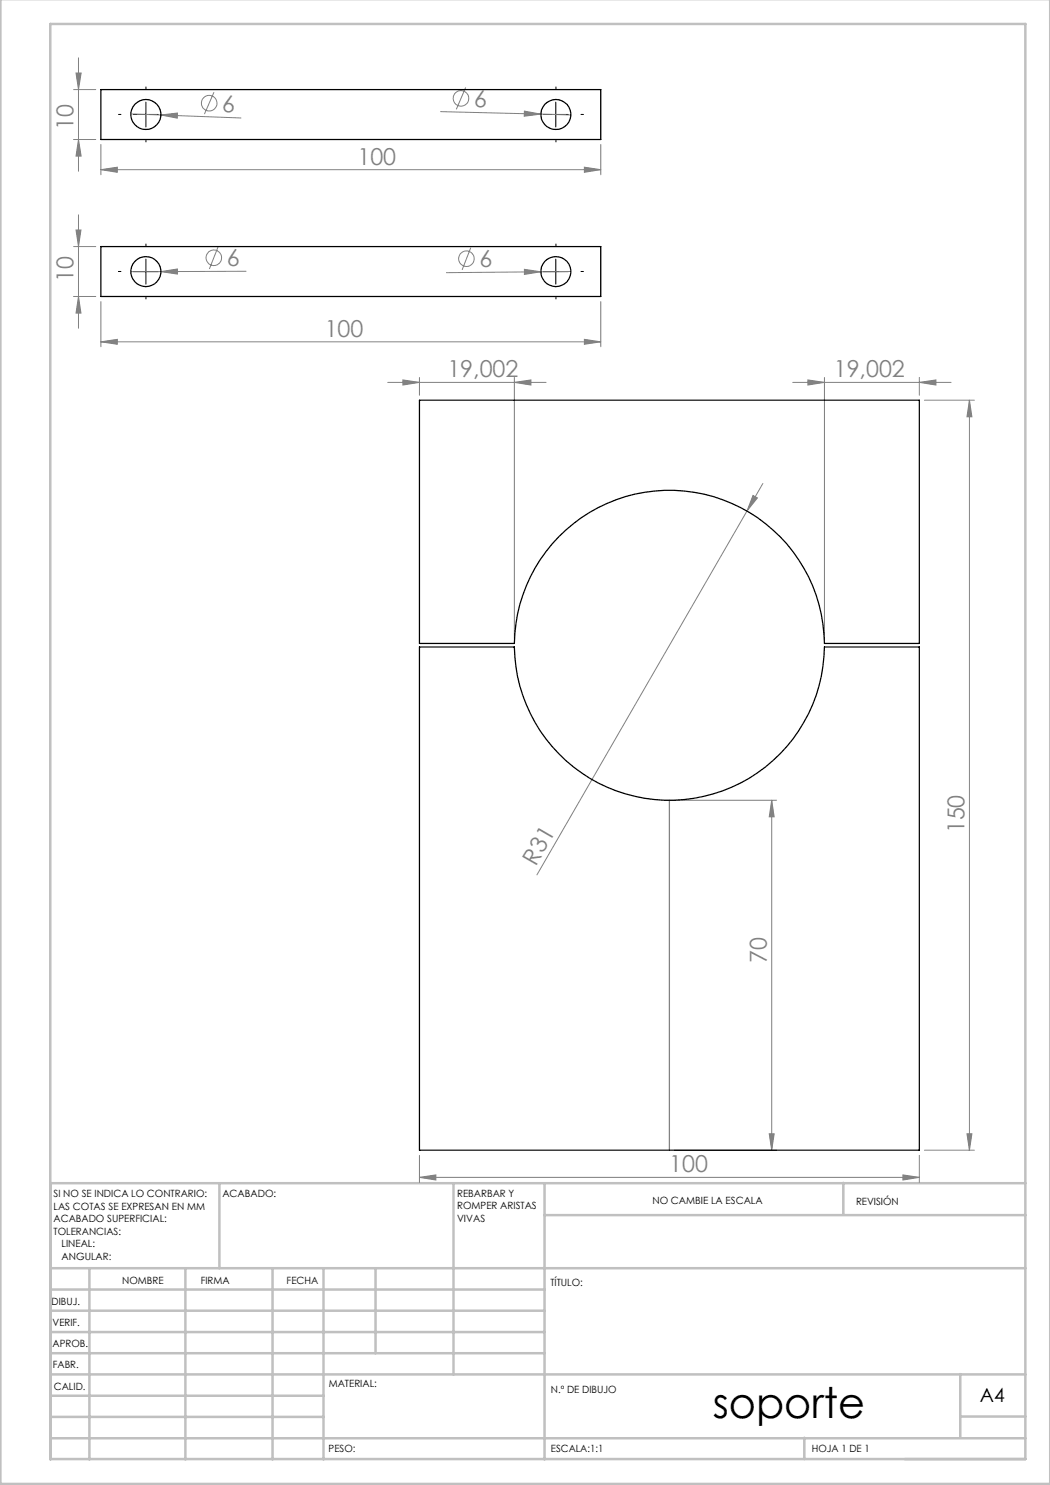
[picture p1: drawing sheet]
<svg xmlns="http://www.w3.org/2000/svg" width="210mm" height="297mm" viewBox="0 0 210 297" stroke-linecap="round" stroke-linejoin="round" font-family="sans-serif">
<g fill="none" stroke="#808080" stroke-width=".2">
<path d="M14.7 17.9h4.5M15.2 14.6h1l-.5 3.3zM15.7 11.6v22.7M42.8 18.4l-1.9 4.4M93.1 17.5l-1.8 4.4M14.7 27.9h4.5M15.7 27.9l.5 3.3h-1zM20.2 33.9l3.3-.5v1.1zM20.2 28.9v6.1M20.2 33.9h100M26.2 22.8l22 .8M32.2 23l3.3-.4v1z"/>
<path d="M88.1 22.3l20.1 .5M104.9 22.2l3.3 .6-3.4 .4zM108.2 22.8l6 .2M116.9 33.4l3.3 .5-3.3 .6zM120.2 28.9v6.1M14.7 59.3h4.5M14.7 49.3h4.5M15.2 46h1l-.5 3.3zM15.7 43v22.6M15.7 59.3l.5 3.3h-1zM26.2 54.3h6M32.2 54.3l3.3-.5v1z"/>
<path d="M43.6 49.3l-1.7 4.5M49.2 54.3h-17M94.2 49.5l-1.8 4.5M104.9 53.9l3.3 .5-3.3 .5zM108.2 54.4l-18.9 .1M114.2 54.3l-6 .1M20.2 68.4l3.3-.5v1zM20.2 60.3v9.1M20.2 68.4h100M77.5 76.5h31.7M80.6 76l3.3 .5-3.3 .5zM83.9 75.5v3.6"/>
<path d="M102.9 76.5l3.3-.5v1zM102.9 75.5v52.2M116.9 67.9l3.3 .5-3.3 .5zM120.2 60.3v9.1M158.5 76.5h31.7M161.6 76l3.3 .5-3.3 .5zM164.9 75.5v52.2M183.9 76.5l3.3-.5v1zM183.9 75.5v3.6M150.6 99.1l.9 .5-2.1 2.6zM152.6 96.7l-3.2 5.5M184.9 80h10"/>
<path d="M193.9 80l.5 3.4h-1zM193.9 80v150M149.4 102.2l-42 72.8M134.9 160.1h20.4M154.3 160.1v69.9M154.3 160.1l.5 3.3h-1zM83.9 235.5l3.3-.5v1zM83.9 231.1v5.4M83.9 235.5h100M134.9 230h20.4M153.8 226.8h1l-.5 3.2zM180.6 235l3.3 .5-3.3 .5z"/>
<path d="M183.9 231.1v5.4M184.9 230h10M193.4 226.8h1l-.5 3.2z"/>
<circle cx="92.2" cy="19.7" r="1.57"/>
<circle cx="41.8" cy="20.6" r="1.56"/>
<circle cx="42.8" cy="51.6" r="1.55"/>
<circle cx="93.3" cy="51.7" r="1.55"/>
</g>
<g fill="none" stroke="#000" stroke-width=".2" stroke-dasharray="15.2 1.3 1.3 1.3">
<path d="M29.2 17.9v-.5M111.2 17.9v-.5M24.2 22.9h-.5M29.2 27.9v.5M34.2 22.9h.5M106.2 22.9h-.5M111.2 27.9v.5M116.2 22.9h.5M24.2 54.3h-.5M29.2 49.3v-.5M29.2 59.3v.5M34.2 54.3h.5"/>
<path d="M106.2 54.3h-.5M111.2 49.3v-.5M111.2 59.3v.5M116.2 54.3h.5"/>
</g>
<path d="M26.7 22.9h5M29.2 20.4v5M108.7 22.9h5M111.2 20.4v5M26.7 54.3h5M29.2 51.8v5M108.7 54.3h5M111.2 51.8v5" fill="none" stroke="#000" stroke-width=".2"/>
<g fill="none" stroke="#c0c0c0" stroke-width=".5">
<path d="M.1 -.1v296.9h209.9v-296.9M10.1 4.8h195v287h-195zM43.9 236.6v17M90.7 236.6v38.3M108.9 236.6v55.3M168.7 236.6v6.3M205.1 236.6h-195v55.3M10.1 253.6h195M10.1 257.9h98.8M17.9 253.6v38.3M37.1 253.6v38.3M54.5 253.6v38.3"/>
<path d="M64.7 253.6v38.3M75.1 253.6v17M108.9 243h96.2M10.1 270.6h98.8M10.1 266.4h98.8M10.1 262.1h98.8M10.1 279.1h54.6M10.1 274.9h195M192.1 274.8v12.7M10.1 287.7h195M10.1 283.4h54.6M160.9 287.5v4.3"/>
<path d="M192.1 283.3h13"/>
</g>
<path d="M133.9 160.1v69.9" fill="none" stroke="#808080" stroke-width=".25"/>
<g fill="#808080">
<path d="M104.9 22.2l3.3 .6-3.4 .4z"/>
<path d="M32.2 54.3l3.3-.5v1z"/>
<path d="M104.9 53.9l3.3 .5-3.3 .5z"/>
<path d="M150.6 99.1l.9 .5-2.1 2.6z"/>
<path d="M32.2 23l3.3-.4v1z"/>
<path d="M102.9 76.5l3.3-.5v1zM80.6 76l3.3 .5-3.3 .5zM183.9 76.5l3.3-.5v1zM161.6 76l3.3 .5-3.3 .5zM116.9 67.9l3.3 .5-3.3 .5zM20.2 68.4l3.3-.5v1z"/>
<path d="M83.9 235.5l3.3-.5v1zM180.6 235l3.3 .5-3.3 .5zM20.2 33.9l3.3-.5v1.1zM116.9 33.4l3.3 .5-3.3 .6z"/>
<path d="M15.7 59.3l.5 3.3h-1zM15.2 46h1l-.5 3.3z"/>
<path d="M193.9 80l.5 3.4h-1zM193.4 226.8h1l-.5 3.2zM154.3 160.1l.5 3.3h-1zM153.8 226.8h1l-.5 3.2zM15.2 14.6h1l-.5 3.3zM15.7 27.9l.5 3.3h-1z"/>
</g>
<g fill="none" stroke="#000" stroke-width=".25">
<path d="M20.2 17.9h100v10h-100zM20.2 49.3h100v10h-100zM83.9 80h100v48.7h-19a31 31 0 0 0-31-30.6 31 31 0 0 0-31 30.6h-19zM83.9 129.4h19a31 31 0 0 0 31 30.7 31 31 0 0 0 31-30.7h19v100.6h-100z"/>
<circle cx="29.2" cy="22.9" r="3"/>
<circle cx="111.2" cy="22.9" r="2.99"/>
<circle cx="29.2" cy="54.3" r="3"/>
<circle cx="111.2" cy="54.3" r="3"/>
</g>
<text font-size="8.5" x="142.5" y="283.5">soporte</text>
<g font-size="4.7" fill="#808080">
<text x="44.4" y="22.4" transform="rotate(2 44.4 22.4)">6</text>
<text x="94.7" y="21.4" transform="rotate(1 94.7 21.4)">6</text>
<text x="14.7" y="26" transform="rotate(-90 14.7 26)">10</text>
<text x="71.5" y="32.9">100</text>
<text x="45.4" y="53.2">6</text>
<text x="95.9" y="53.4" transform="rotate(-1 95.9 53.4)">6</text>
<text x="14.7" y="56.5" transform="rotate(-90 14.7 56.5)">10</text>
<text x="64.9" y="67.3">100</text>
<text x="89.5" y="75.5">19,002</text>
<text x="166.8" y="75.5">19,002</text>
<text x="192.9" y="166.7" transform="rotate(-90 192.9 166.7)">150</text>
<text x="107.2" y="173.3" transform="rotate(-60 107.2 173.3)">R31</text>
<text x="153.3" y="192.7" transform="rotate(-90 153.3 192.7)">70</text>
<text x="133.9" y="234.5">100</text>
</g>
<text font-size="3.9" x="196" y="280.4">A4</text>
<g font-size="2">
<text x="10.7" y="239.5">SI NO SE INDICA LO CONTRARIO:</text>
<text x="44.5" y="239.5">ACABADO:</text>
<text x="91.4" y="239.4">REBARBAR Y</text>
<text x="10.7" y="242">LAS COTAS SE EXPRESAN EN MM</text>
<text x="10.7" y="244.5">ACABADO SUPERFICIAL:</text>
<text x="91.4" y="241.9">ROMPER ARISTAS</text>
<text x="91.4" y="244.4">VIVAS</text>
<text x="130.5" y="240.8">NO CAMBIE LA ESCALA</text>
<text x="171.2" y="241">REVISIÓN</text>
<text x="10.7" y="247">TOLERANCIAS:</text>
<text x="12.3" y="249.5">LINEAL:</text>
<text x="12.3" y="252">ANGULAR:</text>
<text x="24.4" y="256.9">NOMBRE</text>
<text x="40.1" y="256.8">FIRMA</text>
<text x="57.3" y="256.8">FECHA</text>
<text x="110.1" y="257.1">TÍTULO:</text>
<text x="10.3" y="260.9">DIBUJ.</text>
<text x="10.5" y="269.3">APROB.</text>
<text x="10.5" y="265.2">VERIF.</text>
<text x="10.6" y="273.6">FABR.</text>
<text x="10.8" y="278">CALID.</text>
<text x="65.8" y="277.4">MATERIAL:</text>
<text x="110.2" y="278.5">N.º DE DIBUJO</text>
<text x="65.7" y="290.4">PESO:</text>
<text x="110.2" y="290.5">ESCALA:1:1</text>
<text x="162.4" y="290.4">HOJA 1 DE 1</text>
</g>
</svg>
